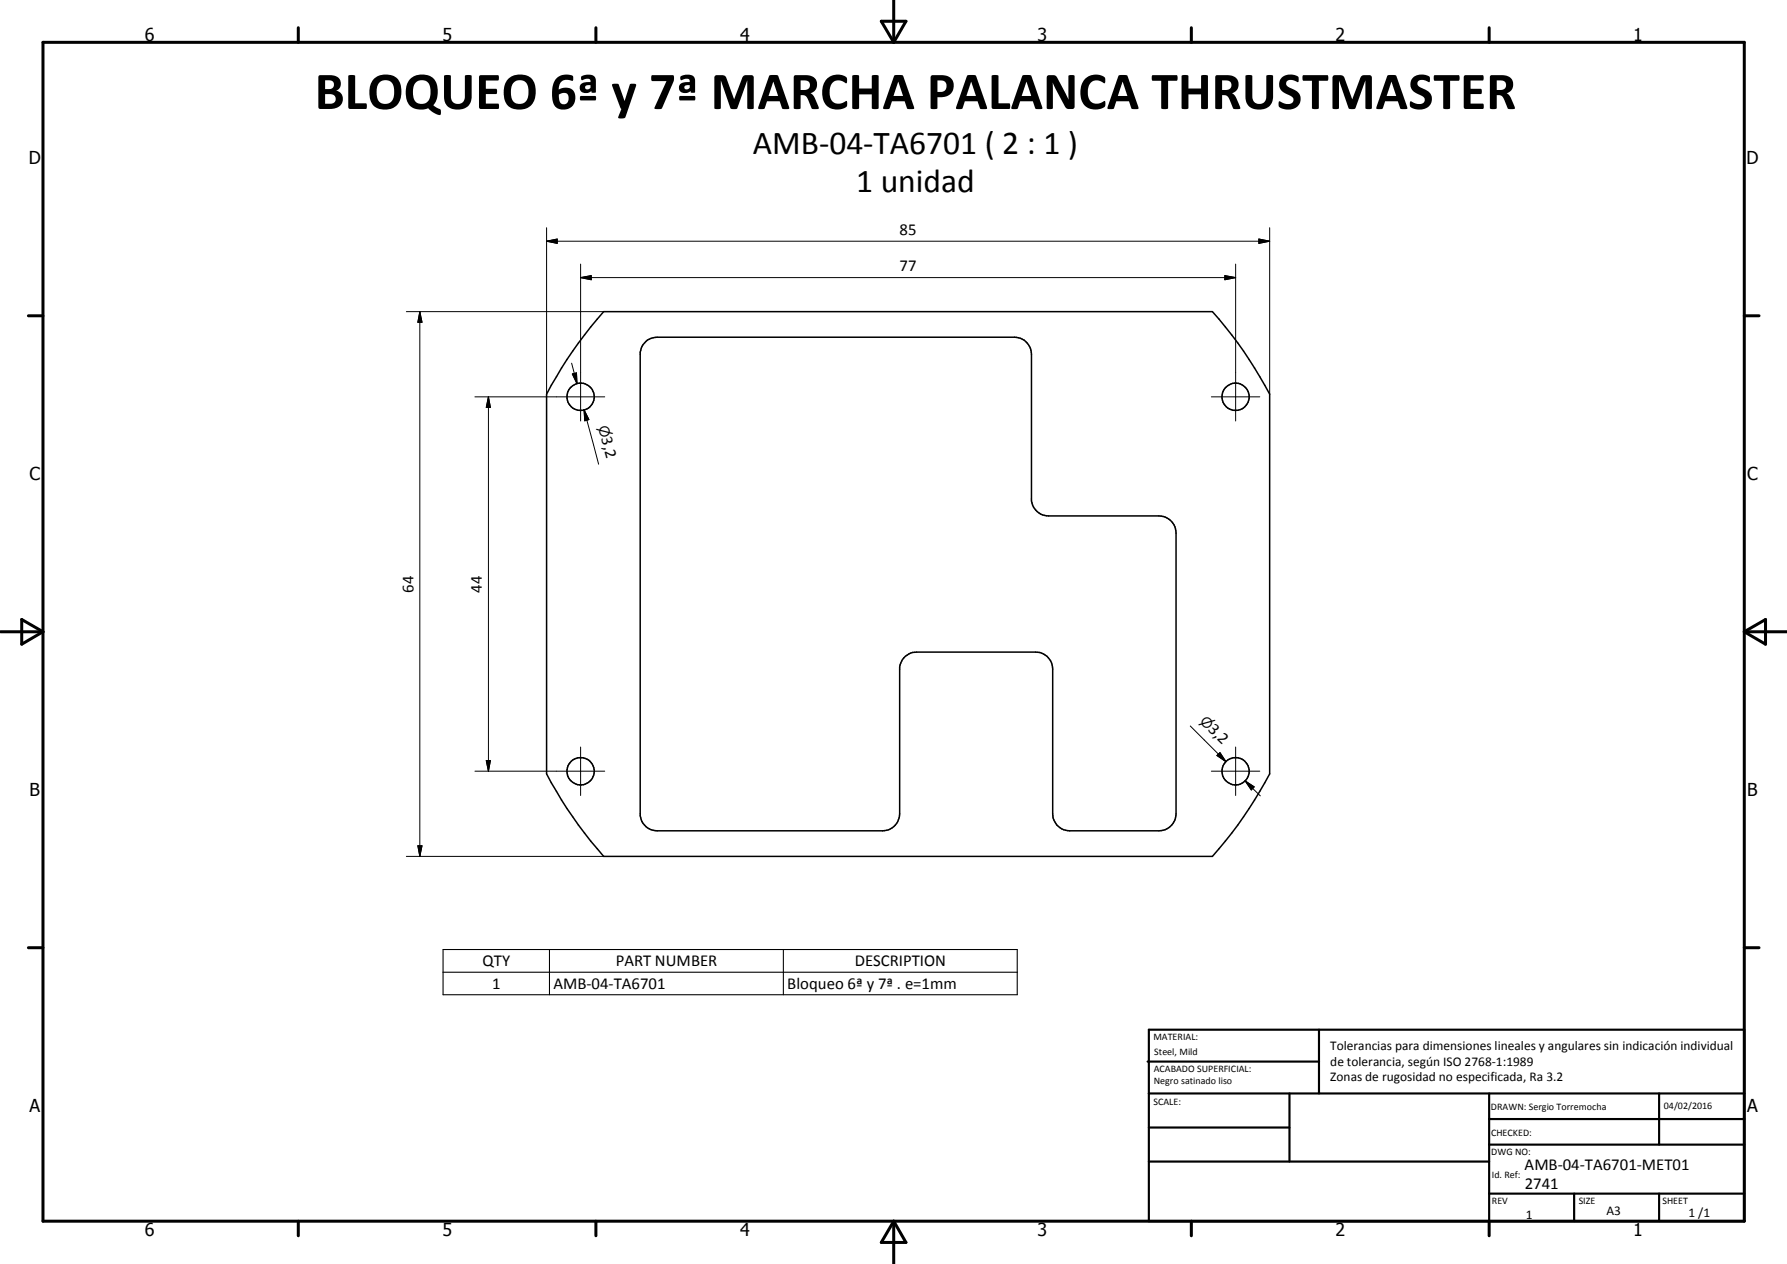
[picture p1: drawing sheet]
<svg xmlns="http://www.w3.org/2000/svg" width="420mm" height="297mm" viewBox="0 0 420 297" stroke-linecap="round" stroke-linejoin="round" font-family="sans-serif">
<g fill="none" stroke="#000" stroke-width=".35">
<path d="M141.9 73.2h143.2a96 96 0 0 1 13.4 19.4v89.3a99.3 99.3 0 0 1-13.4 19.4h-143.2a98.3 98.3 0 0 1-13.4-19.4v-89.3a98.1 98.1 0 0 1 13.4-19.4zM151.8 80.3l1.3-.8 1.4-.3h84a4 4 0 0 1 4 4v34.5a4.1 4.1 0 0 0 4 3.5h26a4 4 0 0 1 4 4.1v66a4 4 0 0 1-4 3.9h-21a4 4 0 0 1-4-3.9v-34.1a4 4 0 0 0-4-4h-28a4 4 0 0 0-4 3.6v34.5a4 4 0 0 1-4 3.9h-53a4 4 0 0 1-4-3.5v-108.9a4 4 0 0 1 1.3-2.5z"/>
<circle cx="136.5" cy="93.2" r="3.2"/>
<circle cx="290.5" cy="93.3" r="3.2"/>
<circle cx="136.5" cy="181.2" r="3.2"/>
<circle cx="290.5" cy="181.2" r="3.2"/>
</g>
<g fill="none" stroke="#000" stroke-width=".71">
<path d="M10.1 9.9h400v277.1h-400zM70.1 6.5v3.4M140.1 6.5v3.4M207.2 5h5.8l-2.9 4.9zM210.1 0v9.9M280.1 6.5v3.4M350.1 6.5v3.4M6.7 74.2h3.4M410.1 74.2h3.5M.1 148.5h10M5.1 145.6l5 2.9-5 2.9zM410.1 148.5h10"/>
<path d="M410.1 148.5l5-2.9v5.8zM6.7 222.7h3.4M410.1 222.7h3.5M70.1 287v3.4M140.1 287v3.4M210.1 287v10M210.1 287l2.9 5h-5.8zM280.1 287v3.4M350.1 287v3.4"/>
</g>
<g fill="none" stroke="#000" stroke-width=".51">
<path d="M269.8 249.5h40.3M270.1 242h140v45h-140zM270.1 257h140M303.2 257v16M310.1 242v15M350.1 257v30M390.1 257v12M270.1 265h33.1M270.1 273h80M350.1 269h60M350.1 263h60M350.1 280.5h60"/>
<path d="M370.1 280.5v6.5M390.1 280.5v6.5"/>
</g>
<path d="M104.2 223.1h135v10.7h-135zM104.2 228.5h135M129.2 223.1v10.7M184.2 223.1v10.7" fill="none" stroke="#000" stroke-width=".25"/>
<g fill="none" stroke="#000" stroke-width=".24">
<path d="M128.5 56.7l2.5-.5v1zM128.5 56.7h170M128.5 53.5v39.1M296 56.2l2.5 .5-2.5 .5zM298.5 53.5v39.1M95.5 73.2h46.4M98.7 73.2l.5 2.5h-1zM98.7 73.2v128.1M136.5 65.2l2.5-.4v.9zM136.5 62.1v36.8M136.5 65.2h154M288 64.8l2.5 .4-2.5 .5z"/>
<path d="M290.5 62.1v36.8M111.7 93.3h30.5M114.8 93.3l.5 2.5h-1zM114.8 93.3v87.9M134.4 85.3l1.3 4.9M134.6 87.9l.9-.3 .2 2.6zM137.3 96.3l1.2 2.3-1 .3zM137.3 96.3l.7 2.4M137.3 96.3l3.4 12.8M284.8 93.3h11.4M114.3 178.7h1l-.5 2.5zM136.5 175.6v11.3"/>
<path d="M279.9 170.6l8.3 8.4M286.1 177.5l.7-.6 1.4 2.1zM290.5 175.6v11.3M98.2 198.8h1l-.5 2.5zM111.7 181.2h30.5M284.8 181.2h11.4M292.8 183.5l2.1 1.4-.7 .7zM292.8 183.5l3.5 3.5M95.5 201.3h46.4"/>
</g>
<path d="M128.5 56.7l2.5-.5v1zM296 56.2l2.5 .5-2.5 .5zM98.7 73.2l.5 2.5h-1zM136.5 65.2l2.5-.4v.9zM288 64.8l2.5 .4-2.5 .5zM114.8 93.3l.5 2.5h-1zM134.6 87.9l.9-.3 .2 2.6zM137.3 96.3l1.2 2.3-1 .3zM114.3 178.7h1l-.5 2.5zM286.1 177.5l.7-.6 1.4 2.1zM98.2 198.8h1l-.5 2.5zM292.8 183.5l2.1 1.4-.7 .7z" fill="#000"/>
<text font-size="12.6" x="74" y="25.6">BLOQUEO 6ª y 7ª MARCHA PALANCA THRUSTMASTER</text>
<g font-size="7.9">
<text x="177" y="36.1">AMB-04-TA6701 ( 2 : 1 )</text>
<text x="201.3" y="45.1">1 unidad</text>
</g>
<g font-size="4.2">
<text x="34" y="9.6">6</text>
<text x="104" y="9.6">5</text>
<text x="174" y="9.6">4</text>
<text x="244" y="9.6">3</text>
<text x="314" y="9.6">2</text>
<text x="384" y="9.6">1</text>
<text x="6.8" y="38.7">D</text>
<text x="410.6" y="38.7">D</text>
<text x="7" y="112.9">C</text>
<text x="410.8" y="112.9">C</text>
<text x="7" y="187.1">B</text>
<text x="410.8" y="187.1">B</text>
<text x="7" y="261.4">A</text>
<text x="410.8" y="261.4">A</text>
<text x="34" y="290.4">6</text>
<text x="104" y="290.4">5</text>
<text x="174" y="290.4">4</text>
<text x="244" y="290.4">3</text>
<text x="314" y="290.4">2</text>
<text x="384" y="290.4">1</text>
</g>
<g font-size="3.9">
<text x="211.5" y="55.2">85</text>
<text x="211.5" y="63.7">77</text>
<text x="141.4" y="103" transform="rotate(75 141.4 103)">3,2</text>
<text x="97.2" y="139.3" transform="rotate(-90 97.2 139.3)">64</text>
<text x="113.3" y="139.3" transform="rotate(-90 113.3 139.3)">44</text>
<text x="283.9" y="171.6" transform="rotate(45 283.9 171.6)">3,2</text>
<text x="113.5" y="227.1">QTY</text>
<text x="144.8" y="227.1">PART NUMBER</text>
<text x="201" y="227.1">DESCRIPTION</text>
<text x="115.7" y="232.4">1</text>
<text x="130.1" y="232.4">AMB-04-TA6701</text>
<text x="185.1" y="232.5">Bloqueo 6ª y 7ª . e=1mm</text>
<text x="358.5" y="275">AMB-04-TA6701-MET01</text>
<text x="358.5" y="279.4">2741</text>
</g>
<g font-size="3.3">
<text x="140.7" y="100.3" transform="rotate(75 140.7 100.3)">n</text>
<text x="281.9" y="169.6" transform="rotate(45 281.9 169.6)">n</text>
</g>
<g font-size="3.1">
<text x="312.7" y="246.8">Tolerancias para dimensiones lineales y angulares sin indicación individual</text>
<text x="312.7" y="250.4">de tolerancia, según ISO 2768-1:1989</text>
<text x="312.7" y="254">Zonas de rugosidad no especificada, Ra 3.2</text>
<text x="358.7" y="286.5">1</text>
<text x="377.7" y="285.6">A3</text>
<text x="397" y="285.9">1 /1</text>
</g>
<g font-size="2.4">
<text x="271.2" y="244.4">MATERIAL:</text>
<text x="271.3" y="252">ACABADO SUPERFICIAL:</text>
<text x="271.4" y="247.9">Steel, Mild</text>
<text x="271.3" y="254.6">Negro satinado liso</text>
<text x="271.2" y="259.7">SCALE:</text>
<text x="350.6" y="260.8">DRAWN: Sergio Torremocha</text>
<text x="391.2" y="260.6">04/02/2016</text>
<text x="350.6" y="267">CHECKED:</text>
<text x="350.6" y="271.4">DWG NO:</text>
<text x="350.8" y="276.9">Id. Ref:</text>
<text x="350.8" y="282.8">REV</text>
<text x="371.2" y="282.9">SIZE</text>
<text x="390.9" y="282.9">SHEET</text>
</g>
</svg>
